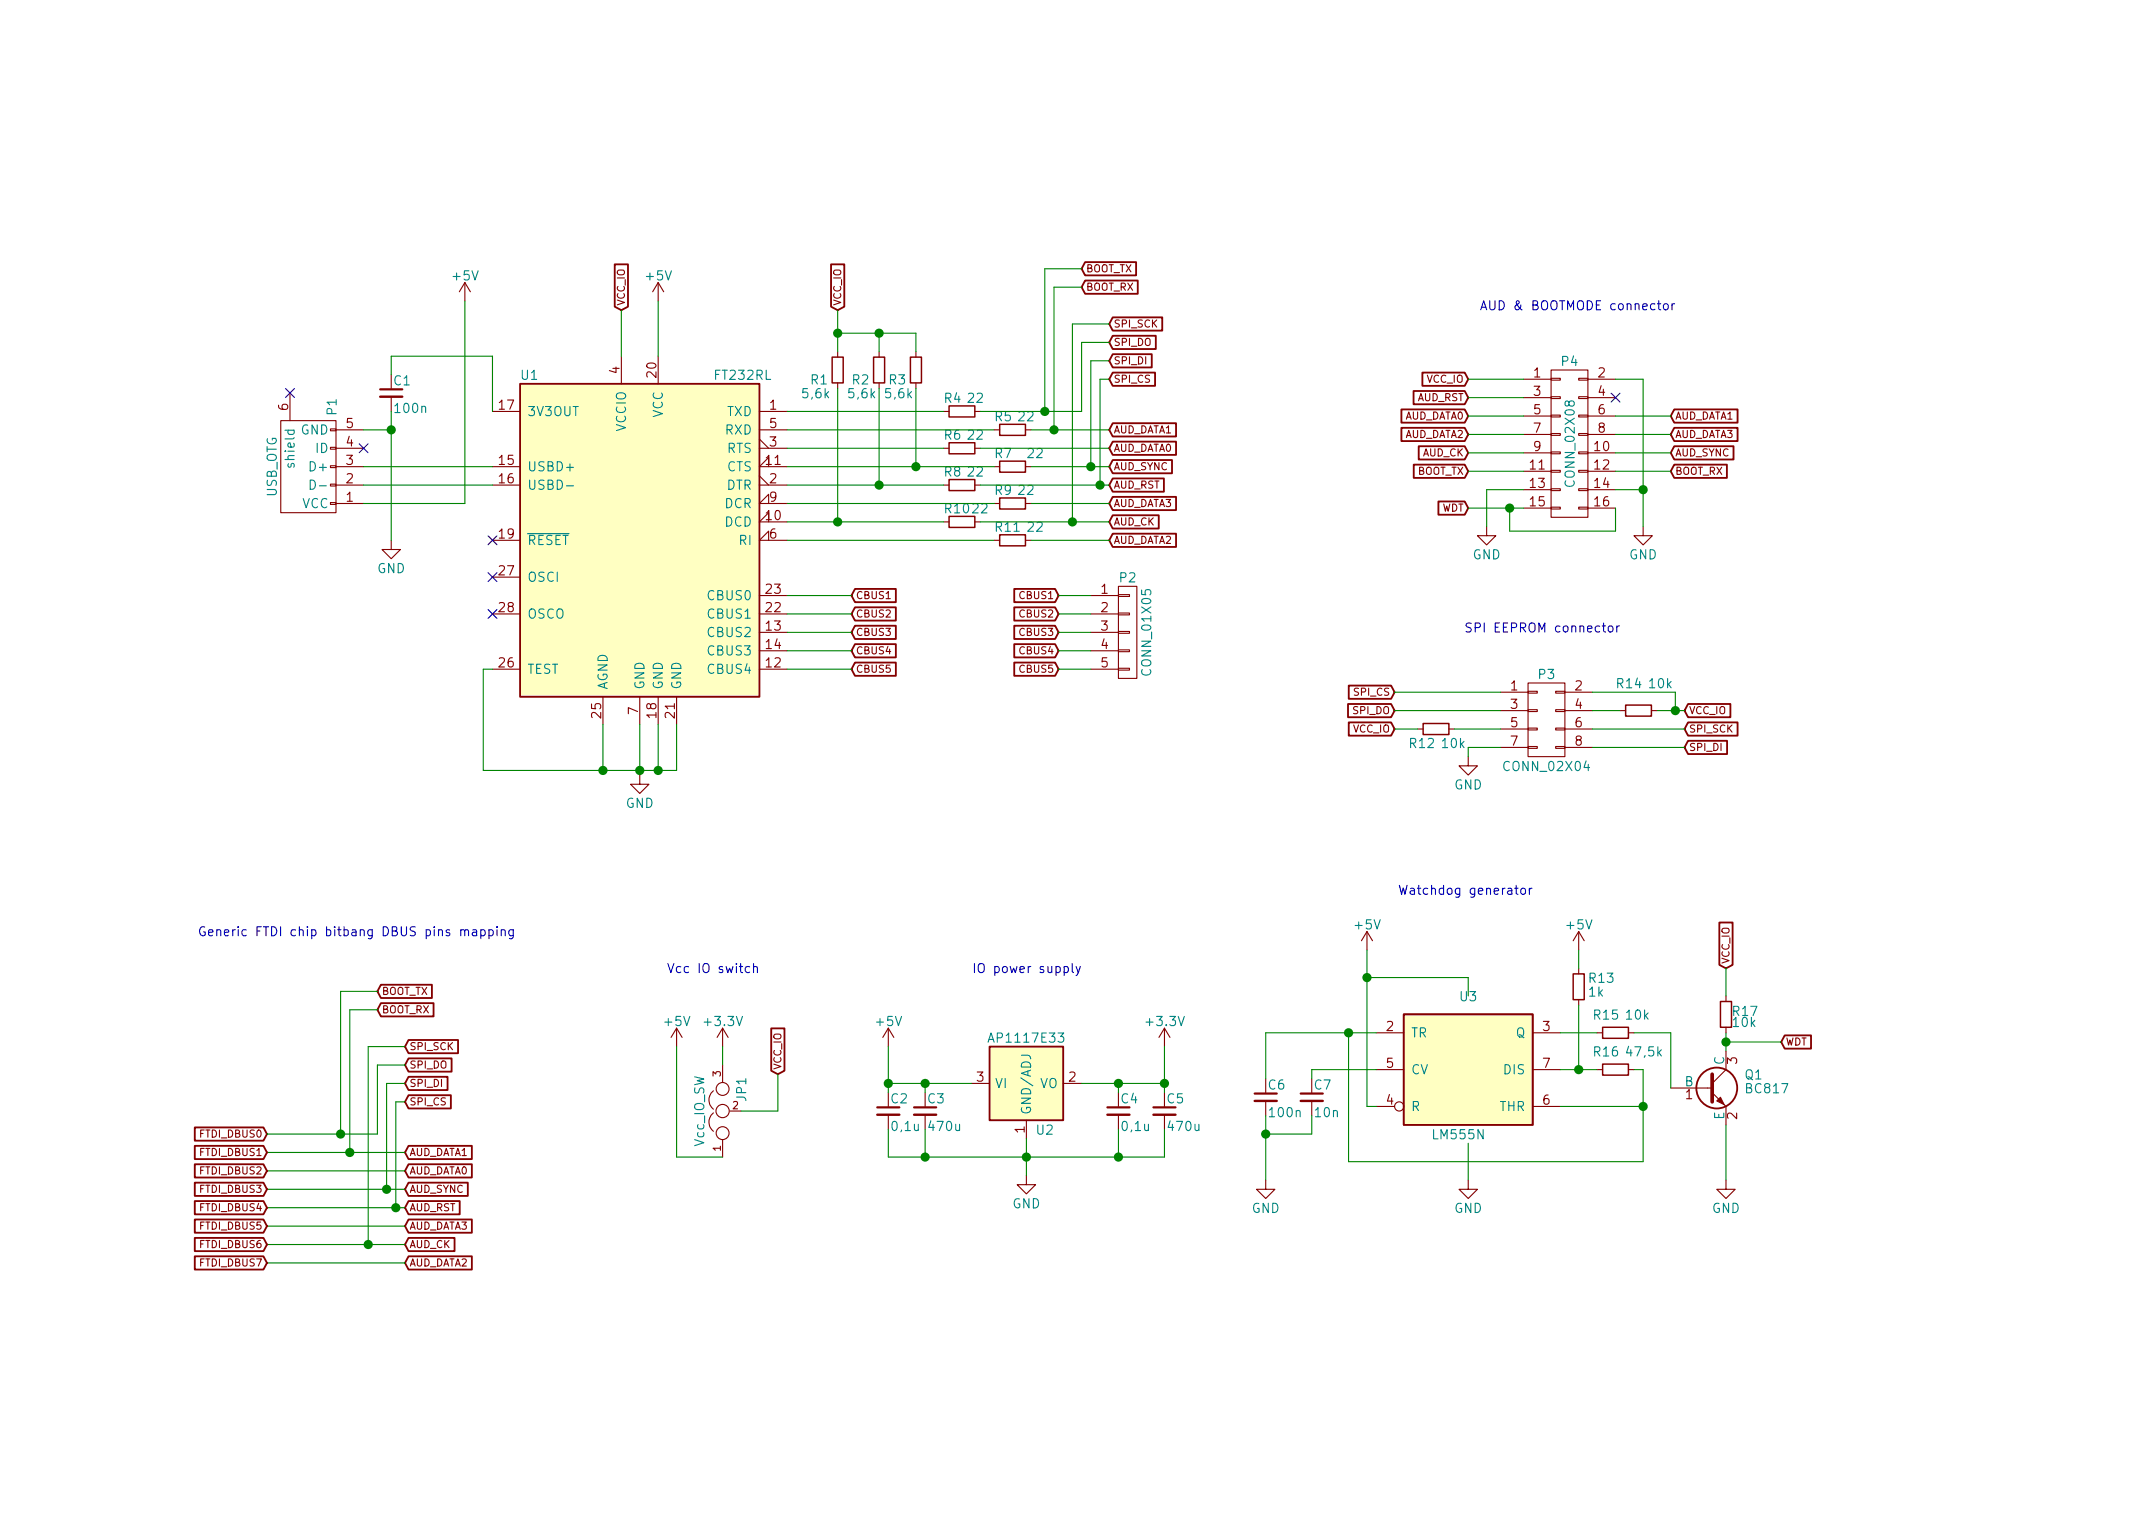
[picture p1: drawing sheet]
EESchema Schematic File Version 2
LIBS:power
LIBS:device
LIBS:transistors
LIBS:conn
LIBS:linear
LIBS:regul
LIBS:74xx
LIBS:cmos4000
LIBS:adc-dac
LIBS:memory
LIBS:xilinx
LIBS:microcontrollers
LIBS:dsp
LIBS:microchip
LIBS:analog_switches
LIBS:motorola
LIBS:texas
LIBS:intel
LIBS:audio
LIBS:interface
LIBS:digital-audio
LIBS:philips
LIBS:display
LIBS:cypress
LIBS:siliconi
LIBS:opto
LIBS:atmel
LIBS:contrib
LIBS:valves
LIBS:ftdi
LIBS:audprog_v2-cache
EELAYER 25 0
EELAYER END
$Descr A4 11693 8268
encoding utf-8
Sheet 1 1
Title ""
Date ""
Rev ""
Comp ""
Comment1 ""
Comment2 ""
Comment3 ""
Comment4 ""
$EndDescr
$Comp
L CONN_02X08 P4
U 1 1
P 8525 2400
F 0 "P4" H 8525 2850 50  0000 C CNN
F 1 "CONN_02X08" V 8525 2400 50  0000 C CNN
F 2 "Pin_Headers:Pin_Header_Straight_2x08" H 8525 1200 50  0001 C CNN
F 3 "" H 8525 1200 50  0000 C CNN
	1    8525 2400
	1    0    0    -1  
$EndComp
$Comp
L CONN_02X04 P3
U 1 1
P 8400 3900
F 0 "P3" H 8400 4150 50  0000 C CNN
F 1 "CONN_02X04" H 8400 3650 50  0000 C CNN
F 2 "Pin_Headers:Pin_Header_Straight_2x04" H 8400 2700 50  0001 C CNN
F 3 "" H 8400 2700 50  0000 C CNN
	1    8400 3900
	1    0    0    -1  
$EndComp
$Comp
L LM555N U3
U 1 1
P 7975 5800
F 0 "U3" H 7925 6200 50  0000 L CNN
F 1 "LM555N" H 7775 5450 50  0000 L CNN
F 2 "Housings_SOIC:SOIJ-8_5.3x5.3mm_Pitch1.27mm" H 7975 5800 50  0001 C CNN
F 3 "" H 7975 5800 50  0000 C CNN
	1    7975 5800
	1    0    0    -1  
$EndComp
$Comp
L FT232RL U1
U 1 1
P 3475 2925
F 0 "U1" H 2825 3825 50  0000 L CNN
F 1 "FT232RL" H 3875 3825 50  0000 L CNN
F 2 "Housings_SSOP:SSOP-28_5.3x10.2mm_Pitch0.65mm" H 3475 2925 50  0001 C CNN
F 3 "" H 3475 2925 50  0000 C CNN
	1    3475 2925
	1    0    0    -1  
$EndComp
Text GLabel 2200 6450 2    39   Input ~ 0
AUD_SYNC
Text GLabel 2200 6750 2    39   Input ~ 0
AUD_CK
Text GLabel 2200 6650 2    39   Input ~ 0
AUD_DATA3
Text GLabel 2200 6850 2    39   Input ~ 0
AUD_DATA2
Text GLabel 2200 6250 2    39   Input ~ 0
AUD_DATA1
Text GLabel 2200 6350 2    39   Input ~ 0
AUD_DATA0
Text GLabel 2200 6550 2    39   Input ~ 0
AUD_RST
Text GLabel 2200 5975 2    39   Input ~ 0
SPI_CS
Text GLabel 2200 5875 2    39   Input ~ 0
SPI_DI
Text GLabel 2200 5775 2    39   Input ~ 0
SPI_DO
Text GLabel 2200 5675 2    39   Input ~ 0
SPI_SCK
$Comp
L USB_OTG P1
U 1 1
P 1675 2525
F 0 "P1" H 2000 2400 50  0000 C CNN
F 1 "USB_OTG" H 1675 2725 50  0000 C CNN
F 2 "Connect:USB_Micro-B" V 1625 2425 50  0001 C CNN
F 3 "" V 1625 2425 50  0000 C CNN
	1    1675 2525
	0    -1   -1   0   
$EndComp
NoConn ~ 1975 2425
$Comp
L GND #PWR01
U 1 1
P 2125 2925
F 0 "#PWR01" H 2125 2675 50  0001 C CNN
F 1 "GND" H 2125 2775 50  0000 C CNN
F 2 "" H 2125 2925 50  0000 C CNN
F 3 "" H 2125 2925 50  0000 C CNN
	1    2125 2925
	1    0    0    -1  
$EndComp
$Comp
L C_Small C1
U 1 1
P 2125 2125
F 0 "C1" H 2135 2195 50  0000 L CNN
F 1 "100n" H 2135 2045 50  0000 L CNN
F 2 "Capacitors_SMD:C_0805_HandSoldering" H 2125 2125 50  0001 C CNN
F 3 "" H 2125 2125 50  0000 C CNN
	1    2125 2125
	1    0    0    -1  
$EndComp
$Comp
L +5V #PWR02
U 1 1
P 3575 1625
F 0 "#PWR02" H 3575 1475 50  0001 C CNN
F 1 "+5V" H 3575 1765 50  0000 C CNN
F 2 "" H 3575 1625 50  0000 C CNN
F 3 "" H 3575 1625 50  0000 C CNN
	1    3575 1625
	1    0    0    -1  
$EndComp
$Comp
L AP1117E33 U2
U 1 1
P 5575 5875
F 0 "U2" H 5675 5625 50  0000 C CNN
F 1 "AP1117E33" H 5575 6125 50  0000 C CNN
F 2 "TO_SOT_Packages_SMD:SOT-223" H 5575 5875 50  0001 C CNN
F 3 "" H 5575 5875 50  0000 C CNN
	1    5575 5875
	1    0    0    -1  
$EndComp
Text GLabel 3375 1675 1    39   Input ~ 0
VCC_IO
NoConn ~ 2675 2925
NoConn ~ 2675 3125
NoConn ~ 2675 3325
Text GLabel 4625 3225 2    39   Input ~ 0
CBUS1
Text GLabel 4625 3325 2    39   Input ~ 0
CBUS2
Text GLabel 4625 3425 2    39   Input ~ 0
CBUS3
Text GLabel 4625 3525 2    39   Input ~ 0
CBUS4
Text GLabel 4625 3625 2    39   Input ~ 0
CBUS5
$Comp
L +5V #PWR03
U 1 1
P 2525 1625
F 0 "#PWR03" H 2525 1475 50  0001 C CNN
F 1 "+5V" H 2525 1765 50  0000 C CNN
F 2 "" H 2525 1625 50  0000 C CNN
F 3 "" H 2525 1625 50  0000 C CNN
	1    2525 1625
	1    0    0    -1  
$EndComp
NoConn ~ 1575 2125
$Comp
L GND #PWR04
U 1 1
P 5575 6375
F 0 "#PWR04" H 5575 6125 50  0001 C CNN
F 1 "GND" H 5575 6225 50  0000 C CNN
F 2 "" H 5575 6375 50  0000 C CNN
F 3 "" H 5575 6375 50  0000 C CNN
	1    5575 6375
	1    0    0    -1  
$EndComp
$Comp
L C_Small C3
U 1 1
P 5025 6025
F 0 "C3" H 5035 6095 50  0000 L CNN
F 1 "470u" H 5035 5945 50  0000 L CNN
F 2 "Capacitors_ThroughHole:C_Radial_D5_L11_P2.5" H 5025 6025 50  0001 C CNN
F 3 "" H 5025 6025 50  0000 C CNN
	1    5025 6025
	1    0    0    -1  
$EndComp
$Comp
L C_Small C2
U 1 1
P 4825 6025
F 0 "C2" H 4835 6095 50  0000 L CNN
F 1 "0,1u" H 4835 5945 50  0000 L CNN
F 2 "Capacitors_SMD:C_0805_HandSoldering" H 4825 6025 50  0001 C CNN
F 3 "" H 4825 6025 50  0000 C CNN
	1    4825 6025
	1    0    0    -1  
$EndComp
$Comp
L C_Small C4
U 1 1
P 6075 6025
F 0 "C4" H 6085 6095 50  0000 L CNN
F 1 "0,1u" H 6085 5945 50  0000 L CNN
F 2 "Capacitors_SMD:C_0805_HandSoldering" H 6075 6025 50  0001 C CNN
F 3 "" H 6075 6025 50  0000 C CNN
	1    6075 6025
	1    0    0    -1  
$EndComp
$Comp
L C_Small C5
U 1 1
P 6325 6025
F 0 "C5" H 6335 6095 50  0000 L CNN
F 1 "470u" H 6335 5945 50  0000 L CNN
F 2 "Capacitors_ThroughHole:C_Radial_D5_L11_P2.5" H 6325 6025 50  0001 C CNN
F 3 "" H 6325 6025 50  0000 C CNN
	1    6325 6025
	1    0    0    -1  
$EndComp
$Comp
L +5V #PWR05
U 1 1
P 4825 5675
F 0 "#PWR05" H 4825 5525 50  0001 C CNN
F 1 "+5V" H 4825 5815 50  0000 C CNN
F 2 "" H 4825 5675 50  0000 C CNN
F 3 "" H 4825 5675 50  0000 C CNN
	1    4825 5675
	1    0    0    -1  
$EndComp
$Comp
L +3.3V #PWR06
U 1 1
P 6325 5675
F 0 "#PWR06" H 6325 5525 50  0001 C CNN
F 1 "+3.3V" H 6325 5815 50  0000 C CNN
F 2 "" H 6325 5675 50  0000 C CNN
F 3 "" H 6325 5675 50  0000 C CNN
	1    6325 5675
	1    0    0    -1  
$EndComp
$Comp
L JUMPER3 JP1
U 1 1
P 3925 6025
F 0 "JP1" H 3975 5925 50  0000 L CNN
F 1 "Vcc_IO_SW" H 3925 6125 50  0000 C BNN
F 2 "Pin_Headers:Pin_Header_Straight_1x03" H 3925 6025 50  0001 C CNN
F 3 "" H 3925 6025 50  0000 C CNN
	1    3925 6025
	0    -1   -1   0   
$EndComp
Text GLabel 4225 5825 1    39   Input ~ 0
VCC_IO
$Comp
L +3.3V #PWR07
U 1 1
P 3925 5675
F 0 "#PWR07" H 3925 5525 50  0001 C CNN
F 1 "+3.3V" H 3925 5815 50  0000 C CNN
F 2 "" H 3925 5675 50  0000 C CNN
F 3 "" H 3925 5675 50  0000 C CNN
	1    3925 5675
	1    0    0    -1  
$EndComp
$Comp
L +5V #PWR08
U 1 1
P 3675 5675
F 0 "#PWR08" H 3675 5525 50  0001 C CNN
F 1 "+5V" H 3675 5815 50  0000 C CNN
F 2 "" H 3675 5675 50  0000 C CNN
F 3 "" H 3675 5675 50  0000 C CNN
	1    3675 5675
	1    0    0    -1  
$EndComp
$Comp
L C_Small C6
U 1 1
P 6875 5950
F 0 "C6" H 6885 6020 50  0000 L CNN
F 1 "100n" H 6885 5870 50  0000 L CNN
F 2 "Capacitors_SMD:C_0805_HandSoldering" H 6875 5950 50  0001 C CNN
F 3 "" H 6875 5950 50  0000 C CNN
	1    6875 5950
	1    0    0    -1  
$EndComp
$Comp
L C_Small C7
U 1 1
P 7125 5950
F 0 "C7" H 7135 6020 50  0000 L CNN
F 1 "10n" H 7135 5870 50  0000 L CNN
F 2 "Capacitors_SMD:C_0805_HandSoldering" H 7125 5950 50  0001 C CNN
F 3 "" H 7125 5950 50  0000 C CNN
	1    7125 5950
	1    0    0    -1  
$EndComp
$Comp
L GND #PWR09
U 1 1
P 6875 6400
F 0 "#PWR09" H 6875 6150 50  0001 C CNN
F 1 "GND" H 6875 6250 50  0000 C CNN
F 2 "" H 6875 6400 50  0000 C CNN
F 3 "" H 6875 6400 50  0000 C CNN
	1    6875 6400
	1    0    0    -1  
$EndComp
$Comp
L R_Small R16
U 1 1
P 8775 5800
F 0 "R16" V 8675 5675 50  0000 L CNN
F 1 "47,5k" V 8675 5850 50  0000 L CNN
F 2 "Resistors_SMD:R_0805_HandSoldering" H 8775 5800 50  0001 C CNN
F 3 "" H 8775 5800 50  0000 C CNN
	1    8775 5800
	0    1    1    0   
$EndComp
$Comp
L R_Small R13
U 1 1
P 8575 5350
F 0 "R13" H 8625 5400 50  0000 L CNN
F 1 "1k" H 8625 5325 50  0000 L CNN
F 2 "Resistors_SMD:R_0805_HandSoldering" H 8575 5350 50  0001 C CNN
F 3 "" H 8575 5350 50  0000 C CNN
	1    8575 5350
	1    0    0    -1  
$EndComp
$Comp
L R_Small R15
U 1 1
P 8775 5600
F 0 "R15" V 8675 5475 50  0000 L CNN
F 1 "10k" V 8675 5650 50  0000 L CNN
F 2 "Resistors_SMD:R_0805_HandSoldering" H 8775 5600 50  0001 C CNN
F 3 "" H 8775 5600 50  0000 C CNN
	1    8775 5600
	0    1    1    0   
$EndComp
$Comp
L BC817-40 Q1
U 1 1
P 9275 5900
F 0 "Q1" H 9475 5975 50  0000 L CNN
F 1 "BC817" H 9475 5900 50  0000 L CNN
F 2 "TO_SOT_Packages_SMD:SOT-23_Handsoldering" H 9475 5825 50  0001 L CIN
F 3 "" H 9275 5900 50  0000 L CNN
	1    9275 5900
	1    0    0    -1  
$EndComp
$Comp
L R_Small R17
U 1 1
P 9375 5500
F 0 "R17" H 9405 5520 50  0000 L CNN
F 1 "10k" H 9405 5460 50  0000 L CNN
F 2 "Resistors_SMD:R_0805_HandSoldering" H 9375 5500 50  0001 C CNN
F 3 "" H 9375 5500 50  0000 C CNN
	1    9375 5500
	1    0    0    -1  
$EndComp
$Comp
L GND #PWR010
U 1 1
P 9375 6400
F 0 "#PWR010" H 9375 6150 50  0001 C CNN
F 1 "GND" H 9375 6250 50  0000 C CNN
F 2 "" H 9375 6400 50  0000 C CNN
F 3 "" H 9375 6400 50  0000 C CNN
	1    9375 6400
	1    0    0    -1  
$EndComp
$Comp
L +5V #PWR011
U 1 1
P 8575 5150
F 0 "#PWR011" H 8575 5000 50  0001 C CNN
F 1 "+5V" H 8575 5290 50  0000 C CNN
F 2 "" H 8575 5150 50  0000 C CNN
F 3 "" H 8575 5150 50  0000 C CNN
	1    8575 5150
	1    0    0    -1  
$EndComp
$Comp
L +5V #PWR012
U 1 1
P 7425 5150
F 0 "#PWR012" H 7425 5000 50  0001 C CNN
F 1 "+5V" H 7425 5290 50  0000 C CNN
F 2 "" H 7425 5150 50  0000 C CNN
F 3 "" H 7425 5150 50  0000 C CNN
	1    7425 5150
	1    0    0    -1  
$EndComp
Text GLabel 9375 5250 1    39   Input ~ 0
VCC_IO
Text GLabel 9675 5650 2    39   Input ~ 0
WDT
Text Notes 9100 1675 2    49   ~ 0
AUD & BOOTMODE connector
Text Notes 8800 3425 2    49   ~ 0
SPI EEPROM connector
Text Notes 8325 4850 2    49   ~ 0
Watchdog generator
Text Notes 5875 5275 2    49   ~ 0
IO power supply
Text Notes 4125 5275 2    49   ~ 0
Vcc IO switch
$Comp
L GND #PWR013
U 1 1
P 8925 2850
F 0 "#PWR013" H 8925 2600 50  0001 C CNN
F 1 "GND" H 8925 2700 50  0000 C CNN
F 2 "" H 8925 2850 50  0000 C CNN
F 3 "" H 8925 2850 50  0000 C CNN
	1    8925 2850
	1    0    0    -1  
$EndComp
Text GLabel 4550 1675 1    39   Input ~ 0
VCC_IO
$Comp
L R_Small R1
U 1 1
P 4550 2000
F 0 "R1" H 4400 1950 50  0000 L CNN
F 1 "5,6k" H 4350 1875 50  0000 L CNN
F 2 "Resistors_SMD:R_0805_HandSoldering" H 4550 2000 50  0001 C CNN
F 3 "" H 4550 2000 50  0000 C CNN
	1    4550 2000
	1    0    0    -1  
$EndComp
$Comp
L R_Small R2
U 1 1
P 4775 2000
F 0 "R2" H 4625 1950 50  0000 L CNN
F 1 "5,6k" H 4600 1875 50  0000 L CNN
F 2 "Resistors_SMD:R_0805_HandSoldering" H 4775 2000 50  0001 C CNN
F 3 "" H 4775 2000 50  0000 C CNN
	1    4775 2000
	1    0    0    -1  
$EndComp
$Comp
L R_Small R9
U 1 1
P 5500 2725
F 0 "R9" V 5425 2625 50  0000 L CNN
F 1 "22" V 5425 2750 50  0000 L CNN
F 2 "Resistors_SMD:R_0805_HandSoldering" H 5500 2725 50  0001 C CNN
F 3 "" H 5500 2725 50  0000 C CNN
	1    5500 2725
	0    1    1    0   
$EndComp
$Comp
L R_Small R4
U 1 1
P 5225 2225
F 0 "R4" V 5150 2125 50  0000 L CNN
F 1 "22" V 5150 2250 50  0000 L CNN
F 2 "Resistors_SMD:R_0805_HandSoldering" H 5225 2225 50  0001 C CNN
F 3 "" H 5225 2225 50  0000 C CNN
	1    5225 2225
	0    1    1    0   
$EndComp
$Comp
L R_Small R6
U 1 1
P 5225 2425
F 0 "R6" V 5150 2325 50  0000 L CNN
F 1 "22" V 5150 2450 50  0000 L CNN
F 2 "Resistors_SMD:R_0805_HandSoldering" H 5225 2425 50  0001 C CNN
F 3 "" H 5225 2425 50  0000 C CNN
	1    5225 2425
	0    1    1    0   
$EndComp
$Comp
L R_Small R8
U 1 1
P 5225 2625
F 0 "R8" V 5150 2525 50  0000 L CNN
F 1 "22" V 5150 2650 50  0000 L CNN
F 2 "Resistors_SMD:R_0805_HandSoldering" H 5225 2625 50  0001 C CNN
F 3 "" H 5225 2625 50  0000 C CNN
	1    5225 2625
	0    1    1    0   
$EndComp
$Comp
L R_Small R10
U 1 1
P 5225 2825
F 0 "R10" V 5150 2725 50  0000 L CNN
F 1 "22" V 5150 2875 50  0000 L CNN
F 2 "Resistors_SMD:R_0805_HandSoldering" H 5225 2825 50  0001 C CNN
F 3 "" H 5225 2825 50  0000 C CNN
	1    5225 2825
	0    1    1    0   
$EndComp
$Comp
L R_Small R5
U 1 1
P 5500 2325
F 0 "R5" V 5425 2225 50  0000 L CNN
F 1 "22" V 5425 2350 50  0000 L CNN
F 2 "Resistors_SMD:R_0805_HandSoldering" H 5500 2325 50  0001 C CNN
F 3 "" H 5500 2325 50  0000 C CNN
	1    5500 2325
	0    1    1    0   
$EndComp
Text GLabel 9075 2450 2    39   Input ~ 0
AUD_SYNC
Text GLabel 7975 2450 0    39   Input ~ 0
AUD_CK
Text GLabel 9075 2350 2    39   Input ~ 0
AUD_DATA3
Text GLabel 7975 2350 0    39   Input ~ 0
AUD_DATA2
Text GLabel 7975 2550 0    39   Input ~ 0
BOOT_TX
Text GLabel 9075 2550 2    39   Input ~ 0
BOOT_RX
$Comp
L R_Small R3
U 1 1
P 4975 2000
F 0 "R3" H 4825 1950 50  0000 L CNN
F 1 "5,6k" H 4800 1875 50  0000 L CNN
F 2 "Resistors_SMD:R_0805_HandSoldering" H 4975 2000 50  0001 C CNN
F 3 "" H 4975 2000 50  0000 C CNN
	1    4975 2000
	1    0    0    -1  
$EndComp
$Comp
L R_Small R7
U 1 1
P 5500 2525
F 0 "R7" V 5425 2425 50  0000 L CNN
F 1 "22" V 5425 2600 50  0000 L CNN
F 2 "Resistors_SMD:R_0805_HandSoldering" H 5500 2525 50  0001 C CNN
F 3 "" H 5500 2525 50  0000 C CNN
	1    5500 2525
	0    1    1    0   
$EndComp
$Comp
L R_Small R11
U 1 1
P 5500 2925
F 0 "R11" V 5425 2825 50  0000 L CNN
F 1 "22" V 5425 3000 50  0000 L CNN
F 2 "Resistors_SMD:R_0805_HandSoldering" H 5500 2925 50  0001 C CNN
F 3 "" H 5500 2925 50  0000 C CNN
	1    5500 2925
	0    1    1    0   
$EndComp
Text GLabel 7975 2150 0    39   Input ~ 0
AUD_RST
Text GLabel 7975 2250 0    39   Input ~ 0
AUD_DATA0
Text GLabel 9075 2250 2    39   Input ~ 0
AUD_DATA1
Text GLabel 7975 2750 0    39   Input ~ 0
WDT
Text GLabel 2050 5375 2    39   Input ~ 0
BOOT_TX
Text GLabel 2050 5475 2    39   Input ~ 0
BOOT_RX
$Comp
L R_Small R12
U 1 1
P 7800 3950
F 0 "R12" V 7875 3800 50  0000 L CNN
F 1 "10k" V 7875 3975 50  0000 L CNN
F 2 "Resistors_SMD:R_0805_HandSoldering" H 7800 3950 50  0001 C CNN
F 3 "" H 7800 3950 50  0000 C CNN
	1    7800 3950
	0    1    1    0   
$EndComp
$Comp
L R_Small R14
U 1 1
P 8900 3850
F 0 "R14" V 8750 3725 50  0000 L CNN
F 1 "10k" V 8750 3900 50  0000 L CNN
F 2 "Resistors_SMD:R_0805_HandSoldering" H 8900 3850 50  0001 C CNN
F 3 "" H 8900 3850 50  0000 C CNN
	1    8900 3850
	0    1    1    0   
$EndComp
Text GLabel 7575 3950 0    39   Input ~ 0
VCC_IO
Text GLabel 9150 3850 2    39   Input ~ 0
VCC_IO
$Comp
L GND #PWR014
U 1 1
P 7975 4100
F 0 "#PWR014" H 7975 3850 50  0001 C CNN
F 1 "GND" H 7975 3950 50  0000 C CNN
F 2 "" H 7975 4100 50  0000 C CNN
F 3 "" H 7975 4100 50  0000 C CNN
	1    7975 4100
	1    0    0    -1  
$EndComp
Text GLabel 7575 3850 0    39   Input ~ 0
SPI_DO
Text GLabel 7575 3750 0    39   Input ~ 0
SPI_CS
Text GLabel 9150 3950 2    39   Input ~ 0
SPI_SCK
Text GLabel 9150 4050 2    39   Input ~ 0
SPI_DI
$Comp
L CONN_01X05 P2
U 1 1
P 6125 3425
F 0 "P2" H 6125 3725 50  0000 C CNN
F 1 "CONN_01X05" V 6225 3425 50  0000 C CNN
F 2 "Pin_Headers:Pin_Header_Straight_1x05" H 6125 3425 50  0001 C CNN
F 3 "" H 6125 3425 50  0000 C CNN
	1    6125 3425
	1    0    0    -1  
$EndComp
Text GLabel 5750 3225 0    39   Input ~ 0
CBUS1
Text GLabel 5750 3325 0    39   Input ~ 0
CBUS2
Text GLabel 5750 3425 0    39   Input ~ 0
CBUS3
Text GLabel 5750 3525 0    39   Input ~ 0
CBUS4
Text GLabel 5750 3625 0    39   Input ~ 0
CBUS5
$Comp
L GND #PWR015
U 1 1
P 3475 4200
F 0 "#PWR015" H 3475 3950 50  0001 C CNN
F 1 "GND" H 3475 4050 50  0000 C CNN
F 2 "" H 3475 4200 50  0000 C CNN
F 3 "" H 3475 4200 50  0000 C CNN
	1    3475 4200
	1    0    0    -1  
$EndComp
$Comp
L GND #PWR016
U 1 1
P 7975 6400
F 0 "#PWR016" H 7975 6150 50  0001 C CNN
F 1 "GND" H 7975 6250 50  0000 C CNN
F 2 "" H 7975 6400 50  0000 C CNN
F 3 "" H 7975 6400 50  0000 C CNN
	1    7975 6400
	1    0    0    -1  
$EndComp
Text GLabel 7975 2050 0    39   Input ~ 0
VCC_IO
$Comp
L GND #PWR017
U 1 1
P 8075 2850
F 0 "#PWR017" H 8075 2600 50  0001 C CNN
F 1 "GND" H 8075 2700 50  0000 C CNN
F 2 "" H 8075 2850 50  0000 C CNN
F 3 "" H 8075 2850 50  0000 C CNN
	1    8075 2850
	1    0    0    -1  
$EndComp
Wire Wire Line
	1975 2525 2675 2525
Wire Wire Line
	1975 2625 2675 2625
Wire Wire Line
	2525 2725 1975 2725
Wire Wire Line
	2525 1625 2525 2725
Wire Wire Line
	3575 1625 3575 1925
Wire Wire Line
	1975 2325 2125 2325
Wire Wire Line
	2125 2225 2125 2925
Connection ~ 2125 2325
Wire Wire Line
	2675 2225 2675 1925
Wire Wire Line
	2675 1925 2125 1925
Wire Wire Line
	2125 1925 2125 2025
Wire Wire Line
	3375 1925 3375 1675
Wire Wire Line
	4625 3625 4275 3625
Wire Wire Line
	4275 3525 4625 3525
Wire Wire Line
	4625 3425 4275 3425
Wire Wire Line
	4275 3325 4625 3325
Wire Wire Line
	4625 3225 4275 3225
Wire Wire Line
	4825 6125 4825 6275
Wire Wire Line
	4825 6275 6325 6275
Wire Wire Line
	6325 6275 6325 6125
Wire Wire Line
	6075 6125 6075 6275
Connection ~ 6075 6275
Wire Wire Line
	5575 6175 5575 6375
Connection ~ 5575 6275
Wire Wire Line
	5025 6125 5025 6275
Connection ~ 5025 6275
Wire Wire Line
	4825 5875 5275 5875
Wire Wire Line
	5025 5875 5025 5925
Wire Wire Line
	4825 5675 4825 5925
Connection ~ 5025 5875
Wire Wire Line
	5875 5875 6325 5875
Wire Wire Line
	6075 5875 6075 5925
Wire Wire Line
	6325 5675 6325 5925
Connection ~ 6075 5875
Connection ~ 4825 5875
Connection ~ 6325 5875
Wire Wire Line
	3925 5775 3925 5675
Wire Wire Line
	3675 5675 3675 6275
Wire Wire Line
	3675 6275 3925 6275
Wire Wire Line
	4225 5825 4225 6025
Wire Wire Line
	4225 6025 4025 6025
Wire Wire Line
	6875 5600 7475 5600
Wire Wire Line
	6875 5600 6875 5850
Wire Wire Line
	7475 5800 7125 5800
Wire Wire Line
	7125 5800 7125 5850
Wire Wire Line
	6875 6050 6875 6400
Wire Wire Line
	7125 6050 7125 6150
Wire Wire Line
	7125 6150 6875 6150
Connection ~ 6875 6150
Wire Wire Line
	8475 6000 8925 6000
Wire Wire Line
	8925 6300 7325 6300
Wire Wire Line
	7325 6300 7325 5600
Connection ~ 7325 5600
Wire Wire Line
	8925 5800 8925 6300
Wire Wire Line
	8925 5800 8875 5800
Wire Wire Line
	8475 5800 8675 5800
Connection ~ 8925 6000
Wire Wire Line
	8675 5600 8475 5600
Wire Wire Line
	8875 5600 9075 5600
Wire Wire Line
	9375 5600 9375 5700
Wire Wire Line
	9375 6400 9375 6100
Wire Wire Line
	8575 5800 8575 5450
Connection ~ 8575 5800
Wire Wire Line
	8575 5250 8575 5150
Wire Wire Line
	7425 5150 7425 6000
Wire Wire Line
	7425 6000 7475 6000
Wire Wire Line
	9375 5400 9375 5250
Wire Wire Line
	9375 5650 9675 5650
Connection ~ 9375 5650
Wire Wire Line
	9075 5600 9075 5900
Wire Wire Line
	8925 2050 8925 2850
Wire Wire Line
	8775 2050 8925 2050
Wire Wire Line
	7975 2050 8275 2050
Wire Wire Line
	7975 2150 8275 2150
Wire Wire Line
	7975 2550 8275 2550
Wire Wire Line
	7975 2350 8275 2350
Wire Wire Line
	7700 3950 7575 3950
Wire Wire Line
	9000 3850 9150 3850
Wire Wire Line
	8800 3850 8650 3850
Wire Wire Line
	7900 3950 8150 3950
Wire Wire Line
	8150 4050 7975 4050
Wire Wire Line
	7975 4050 7975 4100
Wire Wire Line
	7575 3850 8150 3850
Wire Wire Line
	8150 3750 7575 3750
Wire Wire Line
	9150 4050 8650 4050
Wire Wire Line
	8650 3950 9150 3950
Wire Wire Line
	8650 3750 9100 3750
Wire Wire Line
	9100 3750 9100 3850
Connection ~ 9100 3850
Wire Wire Line
	5925 3225 5750 3225
Wire Wire Line
	5925 3325 5750 3325
Wire Wire Line
	5925 3425 5750 3425
Wire Wire Line
	5925 3525 5750 3525
Wire Wire Line
	5925 3625 5750 3625
Wire Wire Line
	2675 3625 2625 3625
Wire Wire Line
	2625 3625 2625 4175
Wire Wire Line
	2625 4175 3675 4175
Wire Wire Line
	3475 3925 3475 4200
Connection ~ 3475 4175
Wire Wire Line
	3575 3925 3575 4175
Connection ~ 3575 4175
Wire Wire Line
	3275 3925 3275 4175
Connection ~ 3275 4175
Wire Wire Line
	7975 6200 7975 6400
Wire Wire Line
	7975 5300 7425 5300
Connection ~ 7425 5300
Wire Wire Line
	7975 5400 7975 5300
Wire Wire Line
	3675 4175 3675 3925
Wire Wire Line
	4275 2225 5125 2225
Wire Wire Line
	4275 2325 5400 2325
Wire Wire Line
	4275 2425 5125 2425
Wire Wire Line
	4275 2525 5400 2525
Wire Wire Line
	4275 2625 5125 2625
Wire Wire Line
	4275 2725 5400 2725
Wire Wire Line
	4275 2825 5125 2825
Wire Wire Line
	4275 2925 5400 2925
Wire Wire Line
	1450 6250 2200 6250
Wire Wire Line
	1450 6350 2200 6350
Wire Wire Line
	1450 6450 2200 6450
Wire Wire Line
	1450 6550 2200 6550
Wire Wire Line
	1450 6650 2200 6650
Wire Wire Line
	1450 6750 2200 6750
Wire Wire Line
	1450 6850 2200 6850
Wire Wire Line
	4550 1675 4550 1900
Wire Wire Line
	4775 1900 4775 1800
Wire Wire Line
	4550 1800 4975 1800
Connection ~ 4550 1800
Wire Wire Line
	4975 1800 4975 1900
Connection ~ 4775 1800
Wire Wire Line
	2200 5975 2150 5975
Wire Wire Line
	2200 5875 2100 5875
Wire Wire Line
	2200 5775 2050 5775
Wire Wire Line
	1900 5475 1900 6250
Connection ~ 1900 6250
Wire Wire Line
	2200 5675 2000 5675
Wire Wire Line
	1850 5375 1850 6150
Connection ~ 1850 6150
Wire Wire Line
	1850 5375 2050 5375
Wire Wire Line
	1900 5475 2050 5475
Wire Wire Line
	7975 2250 8275 2250
Wire Wire Line
	8275 2450 7975 2450
Wire Wire Line
	8775 2250 9075 2250
Wire Wire Line
	8775 2350 9075 2350
Wire Wire Line
	9075 2450 8775 2450
Wire Wire Line
	8775 2550 9075 2550
Wire Wire Line
	8775 2875 8775 2750
Wire Wire Line
	8200 2875 8775 2875
Wire Wire Line
	8200 2875 8200 2750
Wire Wire Line
	7975 2750 8275 2750
Connection ~ 8200 2750
Wire Wire Line
	8775 2650 8925 2650
Connection ~ 8925 2650
Wire Wire Line
	8275 2650 8075 2650
Wire Wire Line
	8075 2650 8075 2850
Wire Wire Line
	2150 5975 2150 6550
Connection ~ 2150 6550
Wire Wire Line
	2050 5775 2050 6150
Wire Wire Line
	2000 5675 2000 6750
Connection ~ 2000 6750
Wire Wire Line
	2100 5875 2100 6450
Connection ~ 2100 6450
Wire Wire Line
	4550 2100 4550 2825
Connection ~ 4550 2825
Wire Wire Line
	4775 2100 4775 2625
Connection ~ 4775 2625
Wire Wire Line
	4975 2100 4975 2525
Connection ~ 4975 2525
Text GLabel 1450 6150 0    39   Input ~ 0
FTDI_DBUS0
Text GLabel 1450 6250 0    39   Input ~ 0
FTDI_DBUS1
Text GLabel 1450 6350 0    39   Input ~ 0
FTDI_DBUS2
Text GLabel 1450 6450 0    39   Input ~ 0
FTDI_DBUS3
Text GLabel 1450 6550 0    39   Input ~ 0
FTDI_DBUS4
Text GLabel 1450 6650 0    39   Input ~ 0
FTDI_DBUS5
Text GLabel 1450 6750 0    39   Input ~ 0
FTDI_DBUS6
Text GLabel 1450 6850 0    39   Input ~ 0
FTDI_DBUS7
Text Notes 1075 5075 0    49   ~ 0
Generic FTDI chip bitbang DBUS pins mapping
Text GLabel 6025 2525 2    39   Input ~ 0
AUD_SYNC
Text GLabel 6025 2825 2    39   Input ~ 0
AUD_CK
Text GLabel 6025 2725 2    39   Input ~ 0
AUD_DATA3
Text GLabel 6025 2925 2    39   Input ~ 0
AUD_DATA2
Text GLabel 6025 2325 2    39   Input ~ 0
AUD_DATA1
Text GLabel 6025 2425 2    39   Input ~ 0
AUD_DATA0
Text GLabel 6025 2625 2    39   Input ~ 0
AUD_RST
Text GLabel 6025 2050 2    39   Input ~ 0
SPI_CS
Text GLabel 6025 1950 2    39   Input ~ 0
SPI_DI
Text GLabel 6025 1850 2    39   Input ~ 0
SPI_DO
Text GLabel 6025 1750 2    39   Input ~ 0
SPI_SCK
Text GLabel 5875 1450 2    39   Input ~ 0
BOOT_TX
Text GLabel 5875 1550 2    39   Input ~ 0
BOOT_RX
Wire Wire Line
	6025 2050 5975 2050
Wire Wire Line
	6025 1950 5925 1950
Wire Wire Line
	6025 1850 5875 1850
Wire Wire Line
	5725 1550 5725 2325
Connection ~ 5725 2325
Wire Wire Line
	6025 1750 5825 1750
Wire Wire Line
	5675 1450 5675 2225
Connection ~ 5675 2225
Wire Wire Line
	5675 1450 5875 1450
Wire Wire Line
	5725 1550 5875 1550
Wire Wire Line
	5975 2050 5975 2625
Connection ~ 5975 2625
Wire Wire Line
	5875 1850 5875 2225
Wire Wire Line
	5825 1750 5825 2825
Connection ~ 5825 2825
Wire Wire Line
	5925 1950 5925 2525
Connection ~ 5925 2525
Wire Wire Line
	5600 2925 6025 2925
Wire Wire Line
	5325 2825 6025 2825
Wire Wire Line
	5600 2725 6025 2725
Wire Wire Line
	5325 2625 6025 2625
Wire Wire Line
	5600 2525 6025 2525
Wire Wire Line
	5325 2425 6025 2425
Wire Wire Line
	5600 2325 6025 2325
Wire Wire Line
	5875 2225 5325 2225
NoConn ~ 8775 2150
Wire Wire Line
	2050 6150 1450 6150
$EndSCHEMATC
